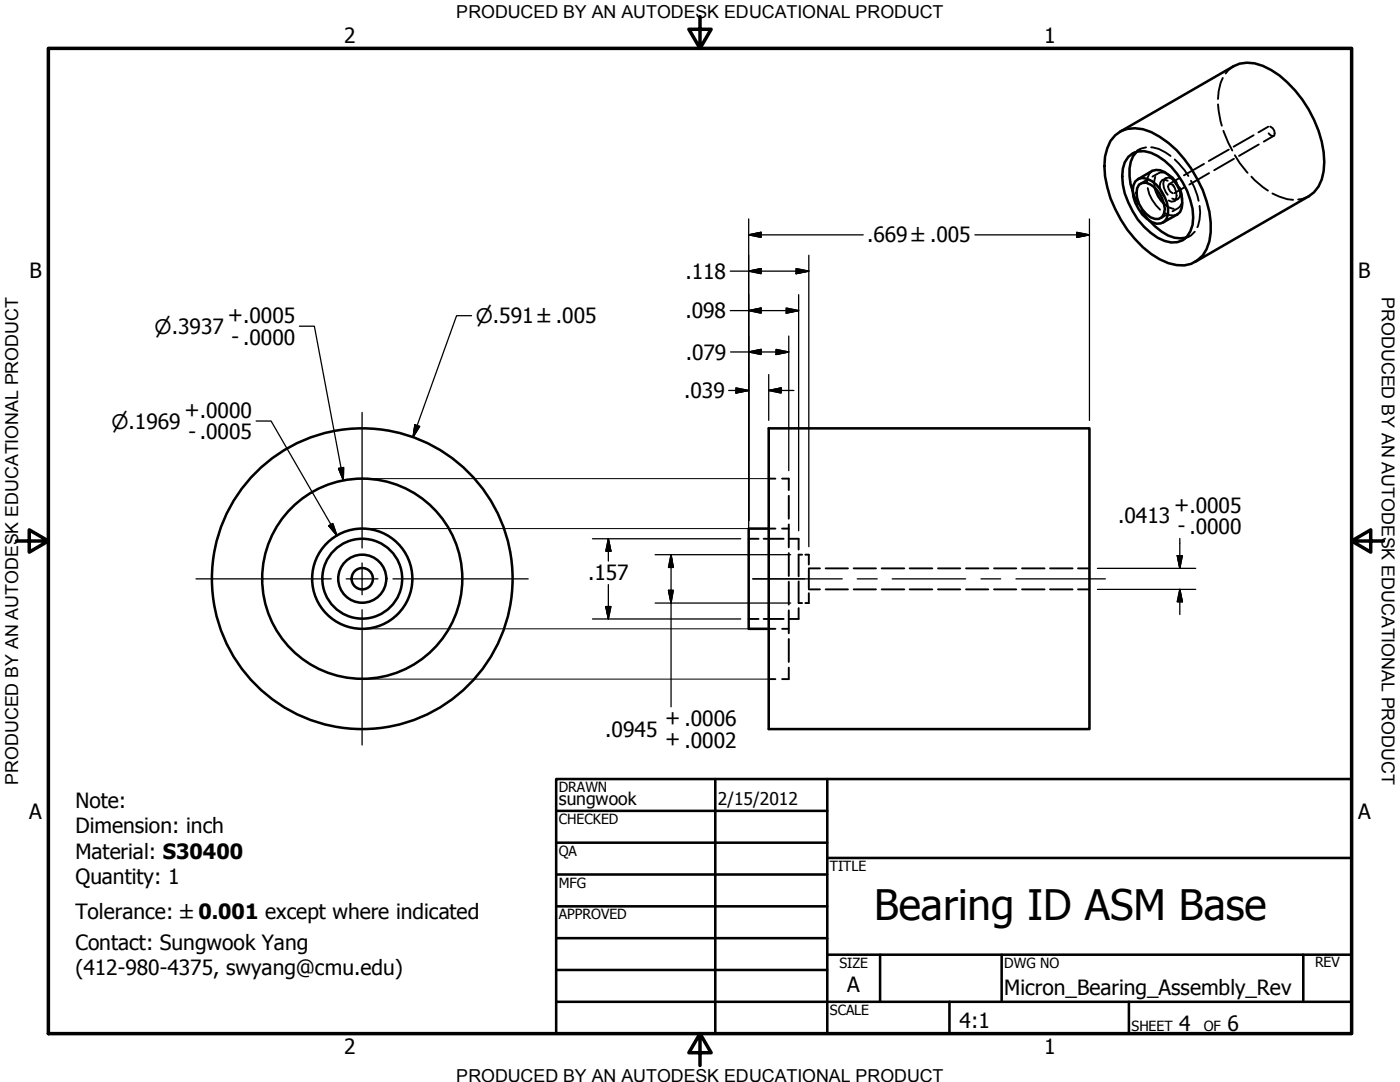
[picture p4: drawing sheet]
<svg xmlns="http://www.w3.org/2000/svg" width="279mm" height="216mm" viewBox="0 0 279 216" stroke-linecap="round" stroke-linejoin="round" font-family="sans-serif">
<!-- layer: Hidden (ANSI) -->
<g fill="none" stroke="#000" stroke-width=".51">
<path d="M222.6 27a6.2 6.2 0 0 1 7.1-.6 22.8 22.8 0 0 1 11.1 13.7 15.6 15.6 0 0 1 .6 8 5.9 5.9 0 0 1-8.2 4.4 20.2 20.2 0 0 1-10.6-10.8 19.7 19.7 0 0 1-2.1-10.5l.5-1.6 .6-1.5zM223.5 26.3l22.7-13.1a6.7 6.7 0 0 1 5.8-.1 21.2 21.2 0 0 1 10.3 10.8 17.1 17.1 0 0 1 1.5 11.9l-.7 1.4-.8 1.2-1.1 .8-22.7 13.1M225.2 31.3a4 4 0 0 1 4.5-.8 15 15 0 0 1 8.4 12.9 5.2 5.2 0 0 1-2.1 4.5 5 5 0 0 1-5-.5 15.8 15.8 0 0 1-7-12.2l.1-1.5 .4-1.3zM226.6 36.2l.6-.5a3.6 3.6 0 0 1 3.6 1.2 6.8 6.8 0 0 1 2.1 6.7 2.06 2.06 0 0 1-3 .7 7.6 7.6 0 0 1-3.7-7.3zM226.8 30.3a5.9 5.9 0 0 0-1.4 4.8l.2 1.6 .5 1.7M227.1 35.8l2.8-1.7a3.1 3.1 0 0 1 3.5 1 7 7 0 0 1 2.4 6.4l-.3 .8-.6 .5-2.8 1.6M227.3 36.8l.7-.3 .7-.1a6.1 6.1 0 0 1 3.8 5.3 1.77 1.77 0 0 1-.9 1.8 1.77 1.77 0 0 1-2-.1 5.8 5.8 0 0 1-2.7-5.9zM230.4 37.5a6.7 6.7 0 0 0 1.9 3.2M229.4 44a10.7 10.7 0 0 0 5 3.4l1.2 .2 1.1-.2M153.4 85.5h64v60h-64zM153.4 105.5h-4v20h4"/>
<circle cx="72.3" cy="115.5" r="4.8"/>
<circle cx="72.3" cy="115.5" r="2.13"/>
<circle cx="72.3" cy="115.5" r="8"/>
<circle cx="72.3" cy="115.5" r="10"/>
<circle cx="72.3" cy="115.5" r="20"/>
<circle cx="72.3" cy="115.5" r="30"/>
</g>
<!-- layer: Visible (ANSI) -->
<g fill="none" stroke="#000" stroke-width=".38">
<path d="M244 15.6l-.4 1-.4 1.6-.1 1.5M246.2 13.2l-1.1 .8-.5 .7M226.1 38.4l1 2.4M226.5 30.4l-.4 .2M227.5 29.8l-.6 .2M228.7 29.4l-1 .3-.9 .6M228.8 35.9l-1.2 .7M229 37.5a8 8 0 0 0 2.5 4.3M229.7 29.4a6.5 6.5 0 0 1 3.9 1.7M229.9 34.1l-.5 .6-.4 .7-.1 .9M230.6 35.3l-.3 1.1 .1 1.1M231.1 34.6l-1.1 .6"/>
<path d="M231.3 34.5l.2-.1a3.8 3.8 0 0 1 3.4 2M232.2 35.8l-.2 .1M232.7 35.6l-.3 .1M233 36.1l-.5-.2h-.5a2.3 2.3 0 0 0 .3 3.3M233.8 35.6l-.6-.2-.5 .2a2.1 2.1 0 0 0 0 2.8l.3 .5M234 36.8a3.3 3.3 0 0 1 .7 2.9l-.3 .4-.6 .2-.6-.3M234.3 37.3l-.3-.5-.4-.1-.4 .1a1.35 1.35 0 0 0 .9 1.7M234.4 31.8l2 2.2 .8 1.1M234.7 36.4a2.98 2.98 0 0 1 .8 2.9l-.4 .4-.6 .1-.6-.2M235.1 39.7l-.3 .2M235.3 35.6l-1.9 1.1M235.4 37.4a3.4 3.4 0 0 1-.1 4"/>
<path d="M236.3 37.4l-1.9 1.1M237.7 36.1l.6 1.2 .9 2.8M240.3 32.7l-4 2.3M241.3 34.5l-3.9 2.3M243.1 20.8l.7 4.3M244.2 26.1l1.7 3.9M245.2 29.8l-4 2.3M246.3 31.7l-4 2.3M246.4 31l1 1.5 1.6 2M249.7 35.2l.7 .7 2.6 2.1M250.2 27l-4 2.3M251.2 28.8l-3.9 2.3"/>
<path d="M253.1 25.3l-2 1.1M253.5 25.3a1.37 1.37 0 0 1 .8 1.8l-.3 .1-.8-.6M253.9 38.6l3 1.2 1.2 .1M254.2 27.1l-2 1.2M261.2 39.2l-1.3 .5-.8 .1M227.8 41.9l1.6 2.1M232.3 40.7l.9 .6 1.1 .4M232.5 42.5l.9 .4 .8 .1 .7-.2M232.8 42.9l-1.2 .7M234.6 40l-.2 .1M235.1 41.5l-1.1 .7M236.5 47.6l-.5 .3"/>
<path d="M237.4 47.1l-.4 .3M238.4 46.2l-.7 .8-1 .4M239.4 41.1a7.6 7.6 0 0 1-.4 4.2M153.4 95.5h1.3M156.1 95.5h1.3v2.3M157.4 98.9v4.6M149.4 107.5h2M152.4 107.5h4M153.4 105.5h1.3M156.1 105.5h1.3M157.4 107.5h2v2.2M157.4 104.6v4.6"/>
<path d="M157.4 110.4v4.5M157.4 116.1v4.5M159.4 116v4.3h.7M160.1 110.7h-.7v4.3M160.7 110.7h.7v1.9M161.4 113.6v3.8M161.4 118.4v1.9h-.7M161.4 113.4h2.2M161.4 117.6h2.2M164.8 113.4h4.4M164.8 117.6h4.4M170.4 113.4h4.4"/>
<path d="M170.4 117.6h4.4M176 113.4h4.5M176 117.6h4.5M181.5 113.4h4.6M181.5 117.6h4.6M187.2 113.4h4.4M187.2 117.6h4.4M192.8 113.4h4.4M192.8 117.6h4.4M198.4 113.4h4.4M198.4 117.6h4.4M204 113.4h4.5"/>
<path d="M204 117.6h4.5M209.5 113.4h4.6M209.5 117.6h4.6M215.1 113.4h2.3M215.1 117.6h2.3M149.4 123.5h2M152.4 123.5h4M153.4 135.5h1.3M153.4 125.5h1.3M156.1 125.5h1.3M157.4 121.8v4.6M157.4 127.5v4.6"/>
<path d="M157.4 133.2v2.3h-1.3M159.4 121.3v2.2h-2"/>
</g>
<!-- layer: Border (ANSI) -->
<path d="M9.7 9.7h260v196.5h-260zM139.7 3.3v6.4l-2.2-3.9h4.4l-2.2 3.9M3.3 107.9h6.4l-3.9-2.2v4.5l3.9-2.3M269.7 107.9l3.9 2.3v-4.5l-3.9 2.2h6.4M139.7 206.2l2.2 3.9h-4.4l2.2-3.9v6.4" fill="none" stroke="#000" stroke-width=".7"/>
<!-- layer: Title (ANSI) -->
<g fill="none" stroke="#000" stroke-width=".51">
<path d="M111 155.4h158.7v50.8h-158.7zM142.7 155.4v50.8M165.1 155.4v50.8M111 161.8h54.1M111 168.1h54.1M111 174.5h54.1M165.1 171.2h104.6M111 180.8h54.1M111 187.2h54.1M111 193.5h54.1M111 199.9h158.7M165.1 190.5h104.6"/>
<path d="M175.6 190.5v9.4M189.5 199.9v6.3M199.9 190.5v9.4M225.3 199.9v6.3M260.1 190.5v9.4"/>
</g>
<!-- layer: Dimension (ANSI) -->
<path d="M72.3 95.5h81.1M72.3 105.5h77.2M72.3 135.5h81.1M72.3 125.5h77.2" fill="none" stroke="#000" stroke-width=".2"/>
<!-- layer: Symbol (ANSI) -->
<g fill="none" stroke="#000" stroke-width=".25">
<path d="M145.7 54.1h15.7M149.4 46.9l2.5-.5v1zM149.4 54.1l2.5-.5v1zM149.4 46.9h22.9M149.4 43.7v62.2M158.9 53.6l2.5 .5-2.5 .5zM159.4 58.8v47.1M161.4 50.9v58.2M194.6 46.9h22.8M214.9 46.4l2.5 .5-2.5 .5zM217.4 43.7v40.2M59.8 65.1h2.9l5.8 30.7"/>
<path d="M94.1 63h-3l-8.7 24.2M145.4 77.9h4M145.7 62h13.7M145.8 70.2h11.6M146.9 77.4l2.5 .5-2.5 .5zM149.4 70.2l2.5-.5v1zM149.4 62l2.5-.5v1zM153.4 77.9l2.5-.5v1zM153.4 77.9h5M153.4 74.7v9.2M154.9 69.7l2.5 .5-2.5 .5zM156.9 61.5l2.5 .5-2.5 .5z"/>
<path d="M157.4 67.1v26.8M51.1 84h3l13.1 22.9M67.6 93.5l1-.2-.1 2.5zM82.8 84.8l1 .3-1.4 2.1zM65.6 104.9l.8-.4 .8 2.4zM118.2 107.5h29.6M121.4 107.5l.5 2.5h-1zM121.4 107.5v4.5M121.4 116.6v6.9M130.7 110.7h27.1M133.4 117.8h1l-.5 2.5zM133.9 110.7l.5 2.5h-1z"/>
<path d="M133.9 110.7v30.3M219 113.4h19.6M219 117.6h19.6M234.9 110.9h1.1l-.5 2.5zM235.5 117.6l.5 2.5h-1.1zM235.5 107.4v6M235.5 117.6v5M118.2 123.5h29.6M120.9 121h1l-.5 2.5zM130.7 120.3h27.1"/>
</g>
<g fill="#000" stroke="#000" stroke-width=".25">
<path d="M149.4 46.9l2.5-.5zM149.4 46.9l2.5-.5v1zM149.4 54.1l2.5-.5zM149.4 54.1l2.5-.5v1zM158.9 54.6l2.5-.5zM158.9 53.6l2.5 .5-2.5 .5zM214.9 47.4l2.5-.5zM214.9 46.4l2.5 .5-2.5 .5zM146.9 78.4l2.5-.5zM146.9 77.4l2.5 .5-2.5 .5zM149.4 70.2l2.5-.5zM149.4 70.2l2.5-.5v1z"/>
<path d="M149.4 62l2.5-.5zM149.4 62l2.5-.5v1zM154.9 70.7l2.5-.5zM154.9 69.7l2.5 .5-2.5 .5zM153.4 77.9l2.5-.5zM153.4 77.9l2.5-.5v1zM156.9 62.5l2.5-.5zM156.9 61.5l2.5 .5-2.5 .5zM67.6 93.5l.9 2.3zM67.6 93.5l1-.2-.1 2.5zM82.8 84.8l-.4 2.4zM82.8 84.8l1 .3-1.4 2.1z"/>
<path d="M65.6 104.9l1.6 2zM65.6 104.9l.8-.4 .8 2.4zM121.4 107.5l.5 2.5zM121.4 107.5l.5 2.5h-1zM133.4 117.8l.5 2.5zM133.4 117.8h1l-.5 2.5zM133.9 110.7l.5 2.5zM133.9 110.7l.5 2.5h-1zM234.9 110.9l.6 2.5zM234.9 110.9h1.1l-.5 2.5zM120.9 121l.5 2.5zM120.9 121h1l-.5 2.5z"/>
<path d="M235.5 117.6l.5 2.5zM235.5 117.6l.5 2.5h-1.1z"/>
</g>
<!-- layer: Centerline (ANSI) -->
<path d="M72.3 82.3v27M39.1 115.5h27M69.1 115.5h6.3M72.3 112.3v6.4M78.4 115.5h27M160.6 115.5h-10.4h17.9M171.1 115.5h4M178.1 115.5h14.6M195.8 115.5h3.9M202.8 115.5h17.8M72.3 121.7v27" fill="none" stroke="#000" stroke-width=".25"/>
<text font-size="8.4" x="174.4" y="183.6">Bearing ID ASM Base</text>
<g font-size="4.2">
<text x="68.7" y="8.6">2</text>
<text x="208.4" y="8.6">1</text>
<text x="173" y="48.4">.669 ±.005</text>
<text x="5.9" y="55.5">B</text>
<text x="136.8" y="55.6">.118</text>
<text x="271.1" y="55.5">B</text>
<text x="45.5" y="64.3">+.0005</text>
<text x="136.8" y="63.5">.098</text>
<text x="46.2" y="68.6">- .0000</text>
<text x="136.8" y="71.8">.079</text>
<text x="36.8" y="83.2">+.0000</text>
<text x="136.5" y="79.4">.039</text>
<text x="37.6" y="87.5">- .0005</text>
<text x="223.1" y="104.5">.0413</text>
<text x="234.3" y="102.2">+.0005</text>
<text x="235.1" y="106.4">- .0000</text>
<text x="117.3" y="115.8">.157</text>
<text x="120.8" y="147.1">.0945</text>
<text x="132.8" y="148.8">+ .0002</text>
<text x="132.8" y="144.7">+ .0006</text>
<text x="15" y="161.3">Note:</text>
<text x="5.8" y="163.4">A</text>
<text x="15" y="166.3">Dimension: inch</text>
<text x="271" y="163.4">A</text>
<text x="15" y="171.3">Material: S30400</text>
<text x="15" y="176.3">Quantity: 1</text>
<text x="15" y="183.4">Tolerance: ±0.001 except where indicated</text>
<text x="15" y="189.6">Contact: Sungwook Yang</text>
<text x="15" y="194.6">(412-980-4375, swyang@cmu.edu)</text>
<text x="169.1" y="198">A</text>
<text x="200.4" y="198.5">Micron_Bearing_Assembly_Rev</text>
<text x="191.5" y="205">4:1</text>
<text x="235.3" y="205.7">4</text>
<text x="245" y="205.7">6</text>
<text x="68.7" y="210.3">2</text>
<text x="208.4" y="210.3">1</text>
</g>
<g font-size="4">
<text x="94.9" y="64.5">⌀.591 ±.005</text>
<text x="30.9" y="66.7">⌀.3937</text>
<text x="22.2" y="85.6">⌀.1969</text>
</g>
<g font-size="3.6">
<text x="91.1" y="3.6">PRODUCED BY AN AUTODESK EDUCATIONAL PRODUCT</text>
<text x="275.8" y="59.3" transform="rotate(90 275.8 59.3)">PRODUCED BY AN AUTODESK EDUCATIONAL PRODUCT</text>
<text x="3.6" y="156.6" transform="rotate(-90 3.6 156.6)">PRODUCED BY AN AUTODESK EDUCATIONAL PRODUCT</text>
<text x="91.1" y="215.9">PRODUCED BY AN AUTODESK EDUCATIONAL PRODUCT</text>
</g>
<g font-size="3.5">
<text x="111.5" y="160.6">sungwook</text>
<text x="143.3" y="160.7">2/15/2012</text>
</g>
<g font-size="2.8">
<text x="111.5" y="158">DRAWN</text>
<text x="111.5" y="164.4">CHECKED</text>
<text x="111.5" y="170.8">QA</text>
<text x="165.6" y="173.7">TITLE</text>
<text x="111.5" y="177.1">MFG</text>
<text x="111.5" y="183.5">APPROVED</text>
<text x="167.5" y="193.1">SIZE</text>
<text x="200.4" y="193.1">DWG NO</text>
<text x="262.4" y="193">REV</text>
<text x="165.6" y="202.5">SCALE</text>
<text x="225.8" y="205.7">SHEET</text>
<text x="240.2" y="205.7">OF</text>
</g>
</svg>
